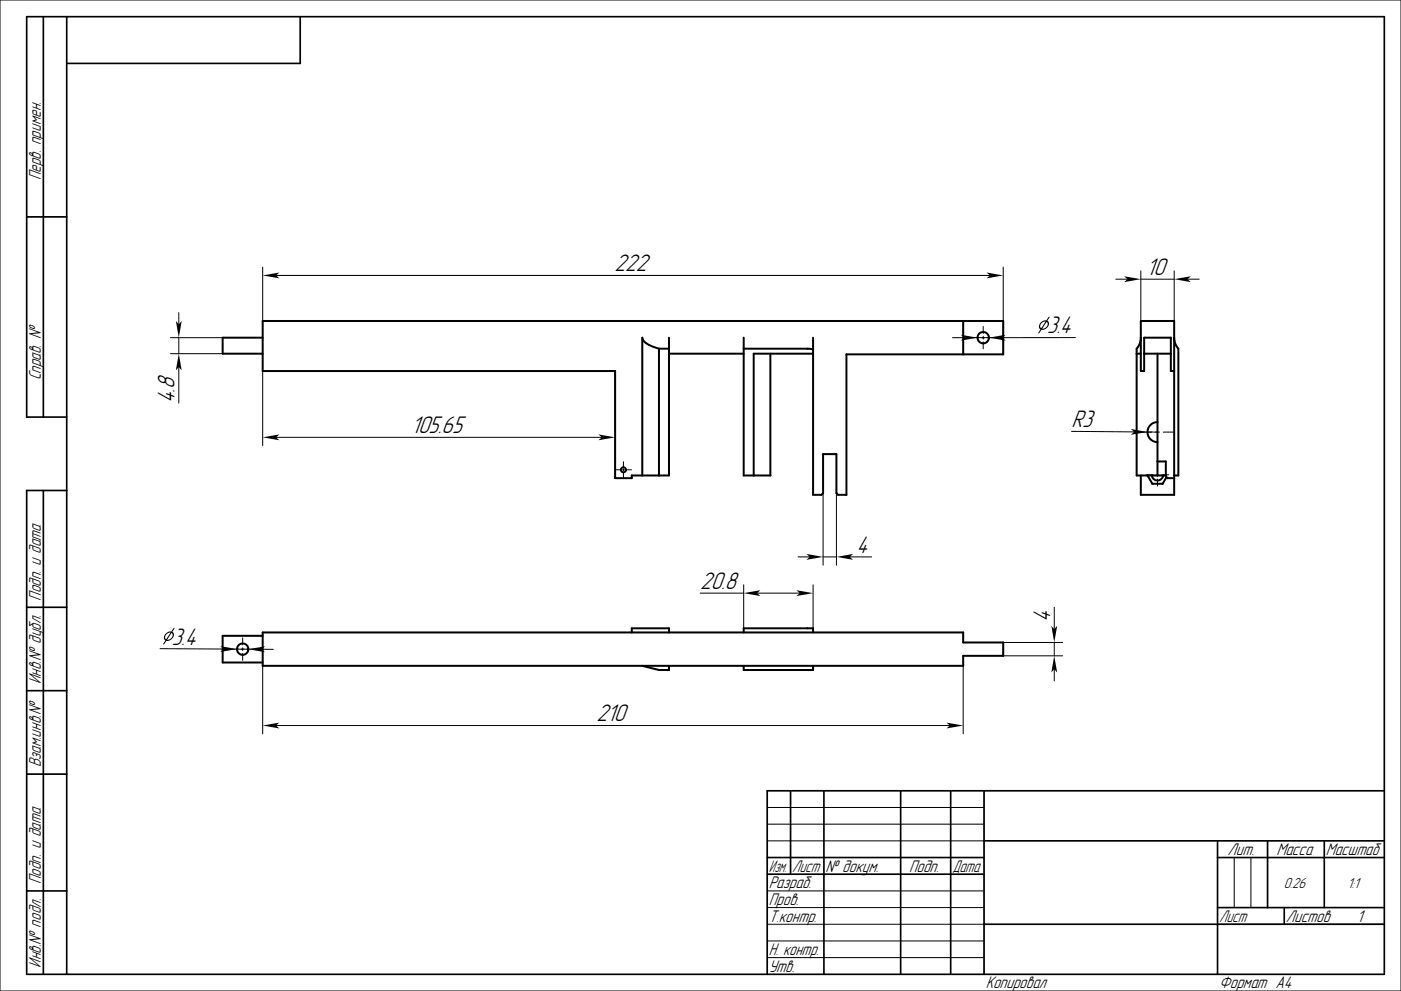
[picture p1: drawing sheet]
<svg xmlns="http://www.w3.org/2000/svg" width="420mm" height="297mm" viewBox="0 0 420 297" stroke-linecap="round" stroke-linejoin="round" font-family="sans-serif">
<g fill="none" stroke="#000" stroke-width=".3">
<path d="M0 0h420v297h-420zM53.6 93.7v3.5M78.8 80.1v16.1M82.7 82.5h214M294.8 97.8v2.1M300.8 80.1v16.1M334.5 83.7h3.5M342 83.7h10M342 81.2v15M352 81.2v15M356 83.7h3.5M51.1 101.2h15.7"/>
<path d="M51.1 106h15.7M53.6 101.2v4.8M53.6 110v10.8M78.8 111.2v22.4M184.4 111.2v22.4M289 101.2h-3.4M291.4 101.2h6.7M294.8 100.8v.8M294.8 102.5v2.1M322.4 101.2h-21.9M82.7 131.1h97.7M186.9 138.4v1.5"/>
<path d="M321.2 129.3l18.8 .1M342.3 129.5h3M344 129.5h3M346.4 129.5h1.2M347 124.8v2.9M347 128.9v1.2M347 131.2v3M347 138.9v2.1M348.8 129.5h2.9M184.5 140.8h1.5M186.6 140.8h.6M186.9 140.5v.6"/>
<path d="M186.9 141.7v1.5M187.8 140.8h1.5M246.7 147.8v21.6M250.8 147.8v21.6M343.6 142.3h2.1M346.6 142.3h.8M347 141.9v.8M347 143.6v2.1M348.3 142.3h2.1M209.9 177.8h13.1M223 175.3v13M226.9 177.8h12.9"/>
<path d="M239.2 166.9h3.5M243.8 175.3v13M246.7 166.9h4.1M254.7 166.9h6.6M48 194.4l19.1 .1M69.4 194.6h2.1M71.1 194.5l3.3 .1M72.3 194.6h.9M72.8 191.2v2.1M72.8 194.1v.9M72.8 195.8v2.1M74 194.6h2.1"/>
<path d="M78.4 194.6h3.5M78.8 199.6v20.3M288.8 199.6v20.3M300.8 192.6h17.8M300.8 196.6h17.8M316.1 182v6.6M316.1 192.6v4M82.7 217.4h202M316.1 200.6v3.5M230 252h65M230 242h65M230 247h65"/>
<path d="M370 257v15M375 257v15M230 277h65M230 267h65M230 272h65M365 277h50M230 282h65M230 287h65"/>
</g>
<g fill="none" stroke="#000" stroke-width=".5">
<path d="M13 5v120M20 5v287M90 5v14h-70M8 65h12M20 125h-12v-120h407v287h-407v-145h12M13 147v145M8 182h12M8 207h12M8 232h12M237 237v25M247 237v55M270 237v55"/>
<path d="M285 237v55M295 237v55M415 237h-185v55M230 257h65M295 252h120M365 257h50M365 252v40M380 252v20M397 252v20M8 267h12M230 262h65M295 277h120"/>
<path d="M365 272h50M385 272v5"/>
</g>
<g fill="none" stroke="#000" stroke-width=".6">
<path d="M288.8 96.2v10M78.8 101.2h-12v4.8h12M197.6 104.5a8.3 8.3 0 0 1-4.8-2.6l-.2-.7v41.3M197.6 104.5h2.9M197.6 104.5v38M200.5 101.2v41.3h-11.1v.8h-5v-32.1h-105.6v-15h222v10h-47.1v42.1h-2.5l-.4-.5v-11.7h-4.1v11.7l-.5 .5h-2.4v-47.1M200.5 106h22.5M223 104.5h19.1l1.7 .3M223 101.2v41.3h8v-36.5M243.8 106h-17.9v36.5M340.8 106h1.2M342 101.2a5 5 0 0 1-1.2 3.3v38h8.7"/>
<path d="M343 106h8M347 106v36.5M352 101.2a5 5 0 0 0 1.2 3.3v38h-1.2M352 111.2h-1v-10h-8v10h-1v-15h10v52.1h-10v-5.8M347 126.5a3 3 0 0 0-3 3 3 3 0 0 0 3 3M347 138.3h2.5v4.5l.5 .5h2M344 142.5l1.4 2.5h3.1l1.2-2M345.3 142.5a1.7 1.7 0 0 0 1.7 1.5 1.7 1.7 0 0 0 1.7-1.5M78.8 189.6h210v3h12v4h-12v3h-210zM78.8 190.5h-12v8.1h12M189.4 189.6v-1.3h11.1v1.3M192.6 199.6l5 1.2h2.9v-1.2"/>
<path d="M223 189.6v-1.3h20.8v1.3M223 199.6v1.2h20.8v-1.2"/>
<circle cx="294.7" cy="101.2" r="1.7"/>
<circle cx="186.9" cy="140.8" r=".75"/>
<circle cx="72.7" cy="194.6" r="1.7"/>
</g>
<g fill="#000">
<path d="M52.7 96.2l.9 1 .9-1-.9 5z" fill-rule="evenodd"/>
<path d="M78.8 82.5l5-.8-1.1 .8 1.1 .9z" fill-rule="evenodd"/>
<path d="M295.7 81.7l5.1 .8-5.1 .9 1-.9z" fill-rule="evenodd"/>
<path d="M312 96.7l.8-.6 .9-.1 .6-1h.3l-.6 1.1 .5 .7-.4 1.1-.9 .8-1 .1-.9 1.1 .6-1.2-.3-.3-.1-.6zM313.8 96.5l-1.4 2 .8-.2 .7-.6 .2-.7zM312.3 96.8l-.5 .9 .3 .7 1.4-2h-.6z" fill-rule="evenodd"/>
<path d="M337 82.8l5 .9-5 .8 1-.8z" fill-rule="evenodd"/>
<path d="M352 83.7l5-.9-1 .9 1 .8z" fill-rule="evenodd"/>
<path d="M53.6 106l.9 5-.9-1-.9 1z" fill-rule="evenodd"/>
<path d="M288 100.3l5.1 .9-5 .9 .9-.9z" fill-rule="evenodd"/>
<path d="M296.4 101.2l5-.9-.9 .9 1 .9z" fill-rule="evenodd"/>
<path d="M78.8 131.1l5-.9-1.1 .9 1.1 .8z" fill-rule="evenodd"/>
<path d="M179.4 130.2l5 .9-5 .8 1-.8z" fill-rule="evenodd"/>
<path d="M339 128.6l5 .9-5 .8 1-.9z" fill-rule="evenodd"/>
<path d="M223 177.8l4.9-.9-1 .9 1 .8z" fill-rule="evenodd"/>
<path d="M238.8 176.9l5 .9-5 .8 1-.8z" fill-rule="evenodd"/>
<path d="M241.7 166l5 .9-5 .9 1-.9z" fill-rule="evenodd"/>
<path d="M250.8 166.9l5-.9-1.1 .9 1.1 .9z" fill-rule="evenodd"/>
<path d="M49.7 189.9l.8-.5 .9-.1 .6-1 .3-.1-.6 1.2 .4 .7-.3 1.1-.9 .7-1 .2-.9 1 .6-1.1-.4-.4-.1-.6zM51.4 189.7l-1.3 2 .8-.1 .7-.6 .2-.8zM49.9 190.1l-.4 .8 .3 .7 1.3-2-.6 .1z" fill-rule="evenodd"/>
<path d="M66.1 193.6l5 .9-5.1 .9 1.1-.9z" fill-rule="evenodd"/>
<path d="M74.4 194.6l5.1-.9-1.1 .9 1 .9z" fill-rule="evenodd"/>
<path d="M315.2 187.5l.9 1.1 .8-1.1-.8 5.1z" fill-rule="evenodd"/>
<path d="M78.8 217.4l5-.8-1.1 .8 1.1 .9z" fill-rule="evenodd"/>
<path d="M283.7 216.6l5.1 .8-5.1 .9 1-.9z" fill-rule="evenodd"/>
<path d="M316.1 196.6l.8 5-.8-1-.9 1z" fill-rule="evenodd"/>
</g>
<g font-size="6.7">
<text x="184.3" y="81.3">222</text>
<text x="343.7" y="82.4">10</text>
<text x="313.9" y="99.9">3.4</text>
<text x="52.4" y="120.8" transform="rotate(-90 52.4 120.8)">4.8</text>
<text x="123.2" y="129.8">105.65</text>
<text x="321.2" y="128">R3</text>
<text x="256.8" y="165.6">4</text>
<text x="209.9" y="176.5">20.8</text>
<text x="314.8" y="186.6" transform="rotate(-90 314.8 186.6)">4</text>
<text x="51.5" y="193.2">3.4</text>
<text x="178.8" y="216.2">210</text>
</g>
<g font-size="4.7">
<text x="12.2" y="54" transform="rotate(-90 12.2 54)">Перв. примен.</text>
<text x="12.2" y="114" transform="rotate(-90 12.2 114)">Справ. №</text>
<text x="12.2" y="180" transform="rotate(-90 12.2 180)">Подп. и дата</text>
<text x="12.2" y="205" transform="rotate(-90 12.2 205)">Инв.№ дубл.</text>
<text x="12.2" y="230" transform="rotate(-90 12.2 230)">Взам.инв.№</text>
<text x="368" y="256.2">Лит.</text>
<text x="382.7" y="256.2">Масса</text>
<text x="397.5" y="256.2">Масштаб</text>
<text x="230.5" y="261.3">Изм.</text>
<text x="237.5" y="261.3">Лист</text>
<text x="247.5" y="261.3">№ докум.</text>
<text x="272.5" y="261.3">Подп.</text>
<text x="285.5" y="261.3">Дата</text>
<text x="12.2" y="265" transform="rotate(-90 12.2 265)">Подп. и дата</text>
<text x="230.5" y="266.3">Разраб.</text>
<text x="230.5" y="271.3">Пров.</text>
<text x="230.5" y="276.3">Т.контр.</text>
<text x="365.5" y="276.2">Лист</text>
<text x="385.5" y="276.2">Листов</text>
<text x="406.8" y="276.3">1</text>
<text x="230.5" y="286.3">Н. контр.</text>
<text x="12.2" y="290" transform="rotate(-90 12.2 290)">Инв.№ подл.</text>
<text x="230.5" y="291.3">Утв.</text>
<text x="295.5" y="296.3">Копировал</text>
<text x="365.5" y="296.3">Формат A4</text>
</g>
<g font-size="4">
<text x="384.9" y="266">0.26</text>
<text x="404" y="266">1:1</text>
</g>
</svg>
